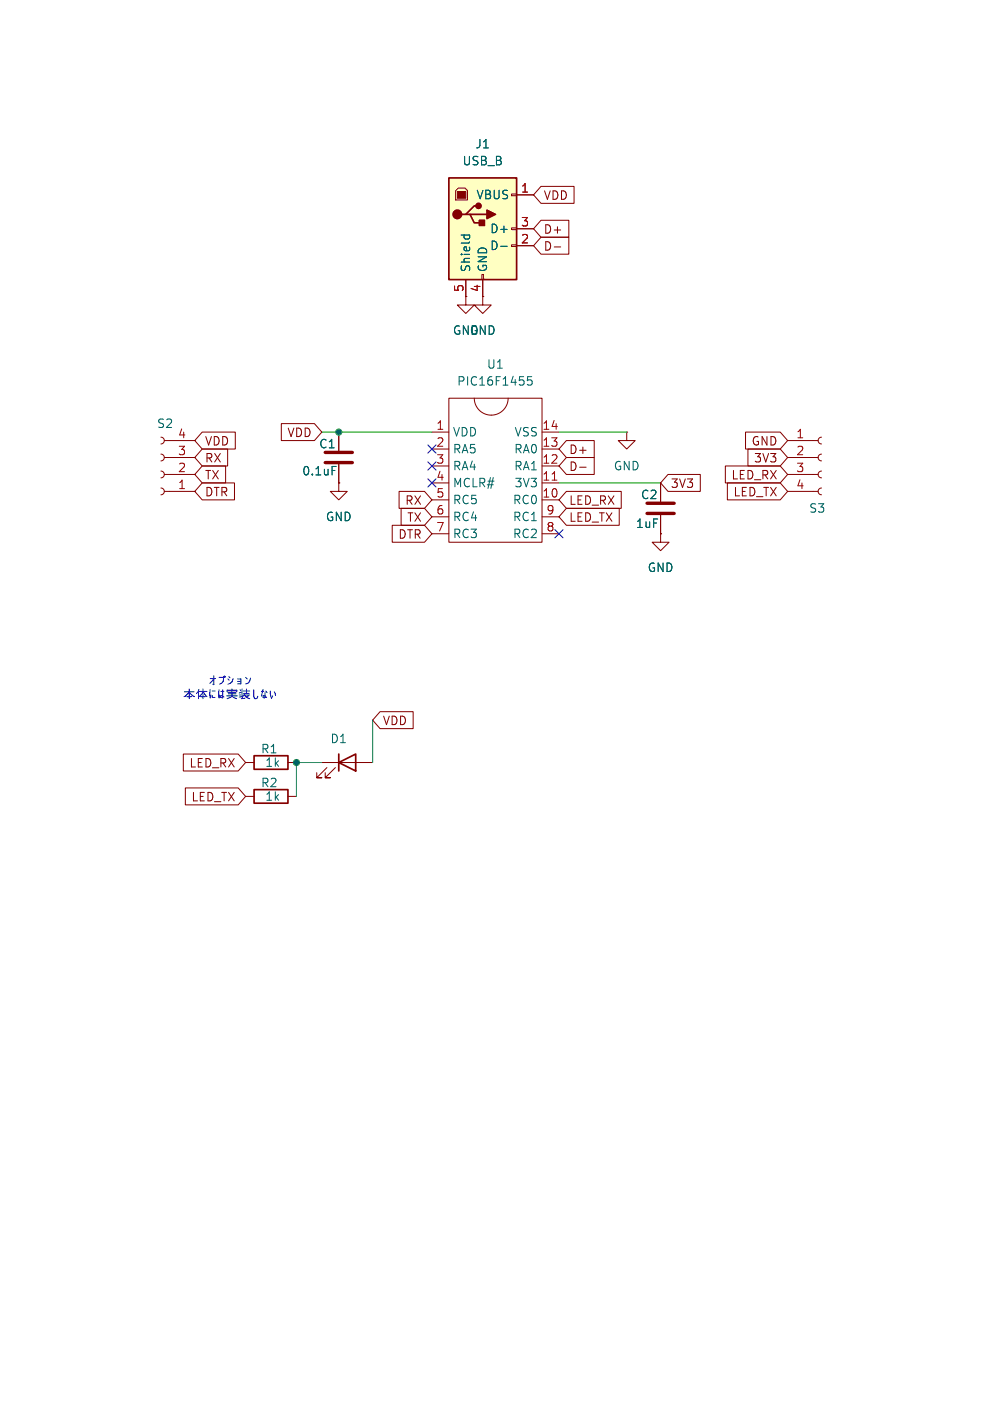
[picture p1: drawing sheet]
<svg xmlns="http://www.w3.org/2000/svg" width="148mm" height="210mm" viewBox="0 0 148 210" stroke-linecap="round" stroke-linejoin="round" font-family="sans-serif">
<path d="M48.8 67.8h4M48.8 69.3h4M97 75.4h4.1M97 77h4.1" fill="none" stroke="#840000" stroke-width=".51"/>
<g fill="none" stroke="#840000" stroke-width=".15">
<path d="M67.3 59.7h14v21.6h-14zM71.1 59.7a2.54 2.54 0 0 0 2.6 2.5 2.54 2.54 0 0 0 2.5-2.5M24.1 73.2a.51 .51 0 0 1 .5 .5 .51 .51 0 0 1-.5 .5M24.1 70.6a.51 .51 0 0 1 .5 .5 .51 .51 0 0 1-.5 .5M24.1 68.1a.51 .51 0 0 1 .5 .5 .51 .51 0 0 1-.5 .5M24.1 65.5a.51 .51 0 0 1 .5 .5 .51 .51 0 0 1-.5 .5M24.6 73.7h4.6M24.6 71.1h4.6M24.6 68.6h4.6M24.6 66h4.6M50.8 72.4v1.3h1.3l-1.3 1.2-1.3-1.2h1.3M50.8 72.4h.1"/>
<path d="M50.8 64.8v2.8M50.8 69.6v2.8M64.8 64.8h2.5M64.8 67.3h2.5M64.8 69.9h2.5M64.8 72.4h2.5M64.8 74.9h2.5M64.8 77.5h2.5M81.3 64.8h2.5M81.3 67.3h2.5M81.3 69.9h2.5M81.3 72.4h2.5"/>
<path d="M81.3 74.9h2.5M81.3 77.5h2.5M94 64.8v1.2h1.2l-1.2 1.3-1.3-1.3h1.3M94 64.8h.1M99.1 72.4v2.8M99.1 77.2v2.8M118.1 73.7h4.6M118.1 71.1h4.6M118.1 68.6h4.6M118.1 66h4.6M123.2 65.5a.51 .51 0 0 0-.5 .5 .51 .51 0 0 0 .5 .5M123.2 68.1a.51 .51 0 0 0-.5 .5 .51 .51 0 0 0 .5 .5"/>
<path d="M123.2 70.6a.51 .51 0 0 0-.5 .5 .51 .51 0 0 0 .5 .5M123.2 73.2a.51 .51 0 0 0-.5 .5 .51 .51 0 0 0 .5 .5M64.8 80h2.5M81.3 80h2.5M99.1 80v1.3h1.2l-1.2 1.3-1.3-1.3h1.3M99.1 80h.1M36.8 114.3h1.3M36.8 119.4h1.3M43.2 114.3h1.2M43.2 119.4h1.2M48.3 114.3h7.6M49 115.1l-1.5 1.5h.8h-.8v-.8"/>
<path d="M50.3 115.1l-1.5 1.5h.7h-.7v-.8"/>
</g>
<path d="M79.7 56.5h-.6v.6l.2-.2 .4 .1 .1 .2-.1 .4-.1 .1-.5-.1M49.8 69.9h.6" fill="none" stroke="#006464" stroke-width=".15"/>
<path d="M82.8 72h.7" fill="none" stroke="#a90000" stroke-width=".15"/>
<path d="M38.1 113.3h5.1v2h-5.1zM38.1 118.4h5.1v2h-5.1zM50.8 114.3l2.5-1.3v2.6zM50.8 113v2.6" fill="none" stroke="#840000" stroke-width=".25"/>
<path d="M67.3 26.7h10.2v15.2h-10.2z" fill="#ffffc2"/>
<path d="M67.3 26.7h10.2v15.2h-10.2zM69.8 32.1h.7l.6 1.3h1.3M70.5 32.1h2.5M71.8 30.9h-.7l-1.3 1.2h-.6" fill="none" stroke="#840000" stroke-width=".25"/>
<g fill="none" stroke="#840000" stroke-width=".15">
<path d="M68.7 28.2h1l.4 .4v1.4h-1.8v-1.4zM76.7 29.1h.8v.2h-.8zM76.7 34.2h.8v.2h-.8zM76.7 36.7h.8v.3h-.8zM77.5 29.2h2.5M77.5 34.3h2.5M77.5 36.8h2.5M81.1 33h4.2v2.6h-4.2l-1.1-1.3zM81.1 35.6h4.2v2.5h-4.2l-1.1-1.3zM81.1 27.9h5v2.6h-5l-1.1-1.3zM83.1 37h1M69.8 44.5v1.2h1.3l-1.3 1.3-1.2-1.3h1.2"/>
<path d="M69.8 44.5h.1M69.8 41.9v2.6M72.3 41.1h.2v.8h-.2zM72.4 41.9v3.8h1.3l-1.3 1.3-1.3-1.3h1.3M30.3 69.8h3.5v2.6h-3.5l-1.1-1.3zM30.3 64.8h5v2.5h-5l-1.1-1.3zM30.3 67.3h3.8v2.6h-3.8l-1.1-1.3zM30.3 72.4h4.9v2.5h-4.9l-1.1-1.2zM42.2 63.5h4.9l1.2 1.3-1.2 1.2h-4.9zM50.8 72.4h.1M50.8 64.8v2.8M50.8 69.6v2.8"/>
<path d="M58.8 78.7h4.9l1.1 1.3-1.1 1.3h-4.9zM59.8 73.7h3.9l1.1 1.2-1.1 1.3h-3.9zM60.1 76.2h3.6l1.1 1.3-1.1 1.2h-3.6zM84.9 73.7h8.3v2.5h-8.3l-1.1-1.3zM84.9 76.2h8v2.5h-8l-1.1-1.2zM84.9 68.6h4.2v2.5h-4.2l-1.1-1.2zM84.9 66h4.2v2.6h-4.2l-1.1-1.3zM86.9 70h1M99.1 72.4v2.8M99.1 77.2v2.8M100.2 71.1h4.8v2.6h-4.8l-1.1-1.3zM108.8 69.8h8.2l1.1 1.3-1.1 1.3h-8.2z"/>
<path d="M109.1 72.4h7.9l1.1 1.3-1.1 1.2h-7.9zM111.8 64.8h5.2l1.1 1.2-1.1 1.3h-5.2zM112.2 67.3h4.8l1.1 1.3-1.1 1.3h-4.8zM99.1 80h.1M27.5 113h8.2l1.1 1.3-1.1 1.3h-8.2zM27.8 118.1h7.9l1.1 1.3-1.1 1.3h-7.9zM57 106.7h5v2.5h-5l-1.1-1.2z"/>
</g>
<path d="M68.6 28.7h1.2v1h-1.2z" fill="#840000" stroke="#840000" stroke-width=".15"/>
<g fill="#840000" stroke="#840000" stroke-width=".25">
<path d="M71.9 33h.7v.8h-.7z"/>
<path d="M73 31.5l1.3 .6-1.3 .7z"/>
<circle cx="68.6" cy="32.1" r=".63"/>
<circle cx="71.8" cy="30.9" r=".38"/>
</g>
<path d="M69.2 35.2h1.2M69.6 35.2v.4M70.4 35.2v.4M75.1 36.9h1M49.8 69.9h.6" fill="none" stroke="#006464" stroke-width=".15"/>
<path d="M48.3 64.8h16.5M83.8 72.4h15.3M83.8 64.8h10.2M48.3 114.3h-3.9v5.1M55.9 108v6.3" fill="none" stroke="#009600" stroke-width=".15"/>
<path d="M64.2 69.2l1.2 1.3M64.2 71.8l1.2 1.2M64.2 66.7l1.2 1.2M65.4 69.2l-1.2 1.3M65.4 71.8l-1.2 1.2M65.4 66.7l-1.2 1.2M83.2 79.4l1.2 1.2M84.4 79.4l-1.2 1.2" fill="none" stroke="#000084" stroke-width=".15"/>
<g fill="#009600" stroke="#009600" stroke-width=".15">
<circle cx="44.4" cy="114.3" r=".46"/>
<circle cx="50.8" cy="64.8" r=".46"/>
</g>
<g font-size="1.8" fill="#006464">
<text x="71.2" y="22.5">J1</text>
<text x="69.3" y="25">USB_B</text>
<text x="71.4" y="30.1">VBUS</text>
<text x="73.4" y="35.2">D+</text>
<text x="70.7" y="40.9" transform="rotate(-90 70.7 40.9)">Shield</text>
<text x="73.3" y="40.9" transform="rotate(-90 73.3 40.9)">GND</text>
<text x="73.4" y="37.7">D-</text>
<text x="67.8" y="50.4">GND</text>
<text x="70.4" y="50.4">GND</text>
<text x="68.4" y="58">PIC16F1455</text>
<text x="72.9" y="55.5">U1</text>
<text x="23.5" y="64.4">S2</text>
<text x="67.8" y="65.6">VDD</text>
<text x="77.1" y="65.6">VSS</text>
<text x="45.2" y="71.5">0.1uF</text>
<text x="47.8" y="67.4">C1</text>
<text x="67.8" y="68.2">RA5</text>
<text x="67.8" y="70.7">RA4</text>
<text x="77" y="68.2">RA0</text>
<text x="77" y="70.7">RA1</text>
<text x="91.9" y="70.7">GND</text>
<text x="67.8" y="73.3">MCLR#</text>
<text x="67.8" y="75.8">RC5</text>
<text x="76.8" y="75.8">RC0</text>
<text x="77.1" y="73.3">3V3</text>
<text x="96" y="75">C2</text>
<text x="121.2" y="77.1">S3</text>
<text x="48.8" y="78.3">GND</text>
<text x="67.8" y="78.3">RC4</text>
<text x="67.8" y="80.9">RC3</text>
<text x="76.8" y="78.3">RC1</text>
<text x="76.8" y="80.9">RC2</text>
<text x="95.3" y="79.3">1uF</text>
<text x="97" y="86">GND</text>
<text x="39" y="113.1">R1</text>
<text x="49.5" y="111.6">D1</text>
<text x="39" y="118.2">R2</text>
<text x="39.7" y="115.2">1k</text>
<text x="39.7" y="120.2">1k</text>
</g>
<g font-size="1.8" fill="#a90000">
<text x="78" y="29">1</text>
<text x="78" y="34">3</text>
<text x="78" y="36.6">2</text>
<text x="69.6" y="43.9" transform="rotate(-90 69.6 43.9)">5</text>
<text x="72.1" y="43.9" transform="rotate(-90 72.1 43.9)">4</text>
<text x="26.6" y="65.8">4</text>
<text x="65.3" y="64.5">1</text>
<text x="81.2" y="64.5">14</text>
<text x="119.3" y="65.8">1</text>
<text x="26.6" y="70.9">2</text>
<text x="26.6" y="68.3">3</text>
<text x="65.3" y="67.1">2</text>
<text x="65.3" y="69.6">3</text>
<text x="81.2" y="67.1">13</text>
<text x="81.2" y="69.6">12</text>
<text x="119.3" y="68.3">2</text>
<text x="119.3" y="70.9">3</text>
<text x="26.6" y="73.4">1</text>
<text x="65.3" y="72.1">4</text>
<text x="65.3" y="74.7">5</text>
<text x="65.3" y="77.2">6</text>
<text x="81.2" y="72.1">11</text>
<text x="81.2" y="74.7">10</text>
<text x="81.8" y="77.2">9</text>
<text x="119.3" y="73.4">4</text>
<text x="65.3" y="79.8">7</text>
<text x="81.8" y="79.8">8</text>
</g>
<g font-size="1.8" fill="#840000">
<text x="81.4" y="35.2">D+</text>
<text x="81.4" y="30.2">VDD</text>
<text x="81.4" y="37.8">D-</text>
<text x="43" y="65.7">VDD</text>
<text x="30.6" y="67">VDD</text>
<text x="30.6" y="69.5">RX</text>
<text x="85.2" y="70.8">D-</text>
<text x="85.2" y="68.3">D+</text>
<text x="112.6" y="67">GND</text>
<text x="113" y="69.5">3V3</text>
<text x="30.6" y="72.1">TX</text>
<text x="30.6" y="74.6">DTR</text>
<text x="60.7" y="75.9">RX</text>
<text x="85.2" y="75.9">LED_RX</text>
<text x="100.5" y="73.3">3V3</text>
<text x="109.6" y="72.1">LED_RX</text>
<text x="109.9" y="74.6">LED_TX</text>
<text x="59.6" y="81">DTR</text>
<text x="61" y="78.4">TX</text>
<text x="85.2" y="78.4">LED_TX</text>
<text x="57.3" y="108.9">VDD</text>
<text x="28.3" y="115.3">LED_RX</text>
<text x="28.6" y="120.3">LED_TX</text>
</g>
<g font-size="1.8" fill="#0000c2">
<text x="27.4" y="105">þÿg,OS0k0o[ŸˆÅ0W0j0D</text>
<text x="31.1" y="103">þÿ0ª0×0·0ç0ó</text>
</g>
</svg>
